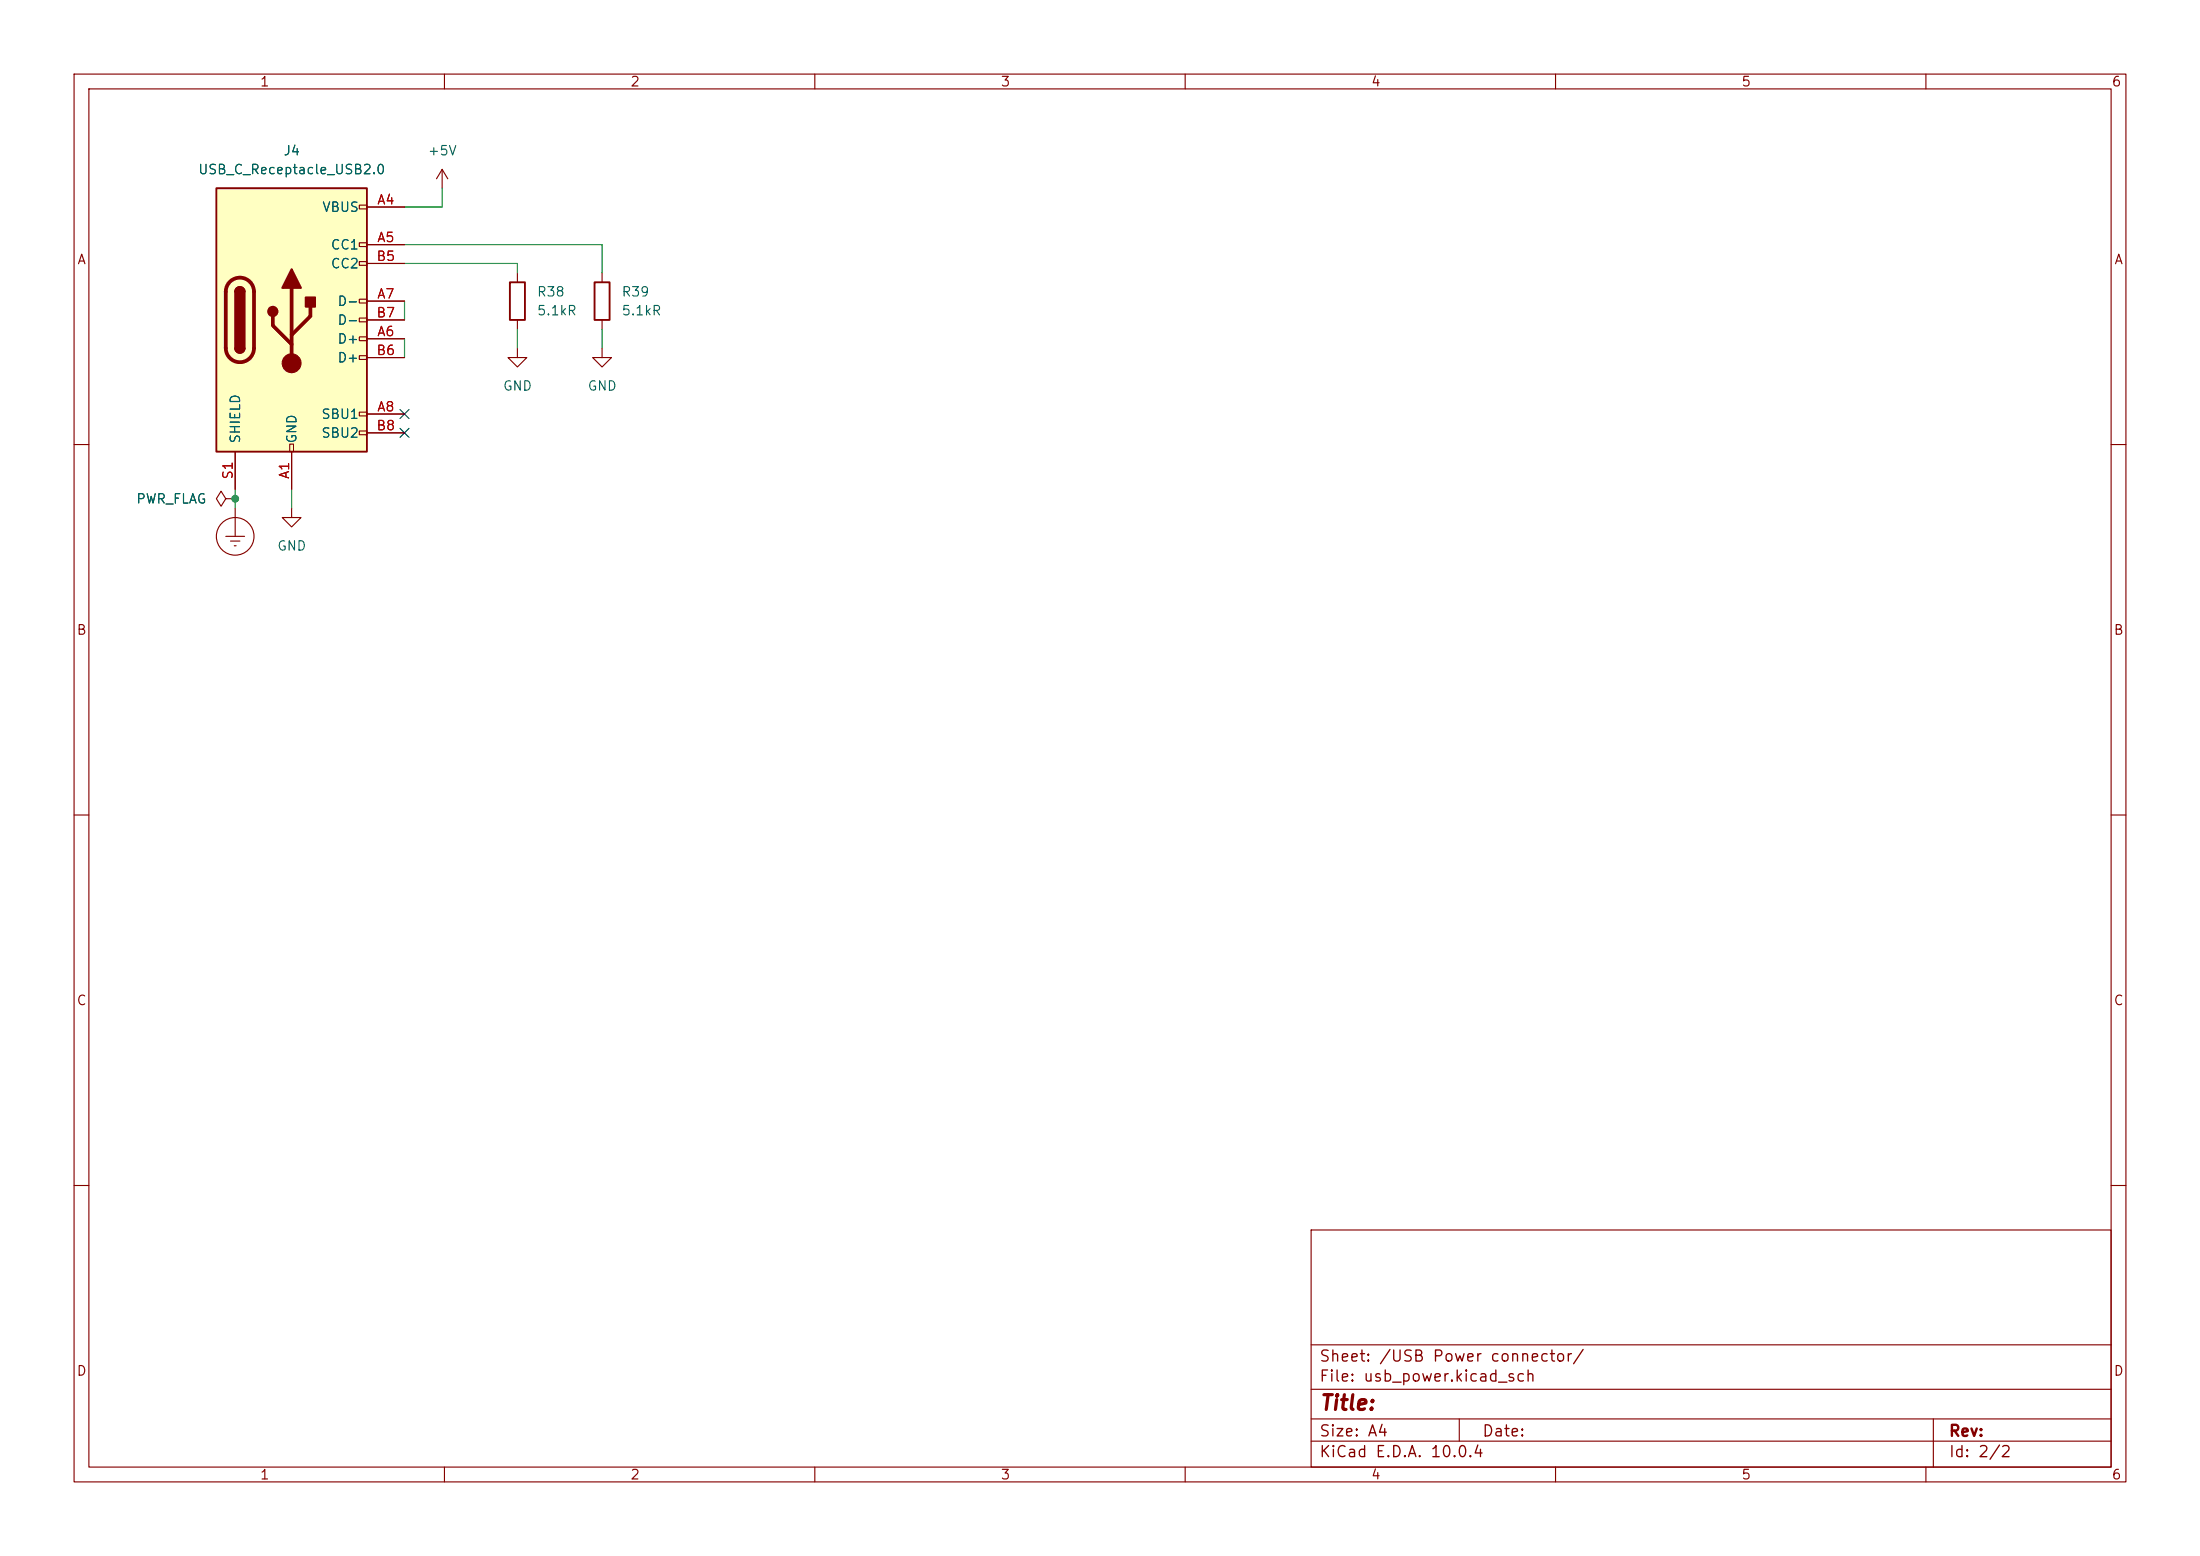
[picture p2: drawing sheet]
<svg xmlns="http://www.w3.org/2000/svg" width="297mm" height="210mm" viewBox="0 0 297 210" stroke-linecap="round" stroke-linejoin="round" font-family="sans-serif">
<g fill="none" stroke="#840000" stroke-width=".15">
<path d="M10 10h277v190h-277zM12 12h273v186h-273zM60 10v2M110 10v2M160 10v2M210 10v2M260 10v2M81.3 47v1.3h1.2l-1.2 1.2-1.3-1.2h1.3M10 60h2M285 60h2M10 110h2M285 110h2"/>
<path d="M10 160h2M177 166h108v32h-108zM285 160h2M60 198v2M110 198v2M160 198v2M177 194.5h108M177 191.5h108M177 187.5h108M177 181.5h108M197 191.5v3M210 198v2"/>
<path d="M260 198v2M261 191.5v6.5"/>
</g>
<path d="M29.2 25.4h20.3v35.6h-20.3z" fill="#ffffc2"/>
<g fill="none" stroke="#840000" stroke-width=".15">
<path d="M48.5 27.7h1v.5h-1zM48.5 32.8h1v.5h-1zM48.5 35.3h1v.5h-1zM49.5 27.9h5.1M49.5 33h5.1M49.5 35.6h5.1M59.7 22.9l-.8 1.2M59.7 22.9l.8 1.2M59.7 22.9v2.5M69.8 36.8v1.3M81.3 36.8v1.3M39.1 59.9h.5v1.1h-.5z"/>
<path d="M48.5 40.4h1v.5h-1zM48.5 42.9h1v.5h-1zM48.5 45.5h1v.5h-1zM48.5 48h1v.5h-1zM48.5 55.6h1v.5h-1zM48.5 58.2h1v.5h-1zM49.5 45.7h5.1M49.5 40.6h5.1M49.5 55.9h5.1M49.5 48.3h5.1M49.5 43.2h5.1M49.5 58.4h5.1"/>
<path d="M69.8 47v1.3h1.3l-1.3 1.2-1.2-1.2h1.2M69.8 43.2v1.3M81.3 43.2v1.3M30.5 67.3l-.7-1-.6 1 .6 1 .7-1h1.2M30.5 72.4h2.5M31.1 73h1.3M31.6 73.7h.3M31.7 67.3h.1M31.7 61v5M31.7 68.6v3.8M39.4 68.6v1.3h1.2l-1.2 1.2-1.3-1.2h1.3M39.4 61v5"/>
<circle cx="31.7" cy="72.4" r="2.54"/>
</g>
<path d="M29.2 25.4h20.3v35.6h-20.3zM31.7 39.4a.64 .64 0 0 1 .7-.7 .64 .64 0 0 1 .6 .7M68.8 38.1h2.1v5.1h-2.1zM80.3 38.1h2v5.1h-2zM31.7 47a.64 .64 0 0 0 .7 .6 .64 .64 0 0 0 .6-.6" fill="none" stroke="#840000" stroke-width=".25"/>
<path d="M31 38a1.9 1.9 0 0 1 2.1-.4 1.9 1.9 0 0 1 1.2 1.8v7.6a1.91 1.91 0 0 1-1.9 1.9 1.91 1.91 0 0 1-1.9-1.9v-7.6a1.9 1.9 0 0 1 .5-1.4zM39.4 38.9v10.1M36.8 42.7v1.2l2.6 2.6M41.9 41.4v1.3l-2.5 2.5" fill="none" stroke="#840000" stroke-width=".51"/>
<g fill="#840000" stroke="#840000" stroke-width=".25">
<path d="M31.7 39.4h1.3v7.6h-1.3z"/>
<path d="M31.9 38.9a.64 .64 0 0 1 .7-.1 .64 .64 0 0 1 .4 .6h-1.3z"/>
<path d="M31.7 47h1.3a.64 .64 0 0 1-.6 .6 .64 .64 0 0 1-.7-.6z"/>
<path d="M39.4 36.3l1.2 2.6h-2.5z"/>
<path d="M41.3 40.1h1.2v1.3h-1.2z"/>
<circle cx="36.8" cy="42" r=".63"/>
</g>
<circle cx="39.4" cy="49" r="1.27" fill="#840000" stroke="#840000" stroke-width=".15"/>
<path d="M54.6 33h26.7v3.8M54.6 35.6h15.2v1.2M59.7 25.4v2.5h-5.1M54.6 40.6v2.6M54.6 45.7v2.6M69.8 44.5v2.5M81.3 44.5v2.5M31.7 66v2.6M39.4 66v2.6" fill="none" stroke="#009600" stroke-width=".15"/>
<path d="M54 55.3l1.2 1.2M54 57.8l1.2 1.2M55.2 55.3l-1.2 1.2M55.2 57.8l-1.2 1.2" fill="none" stroke="#000084" stroke-width=".15"/>
<circle cx="31.7" cy="67.3" r=".46" fill="#009600" stroke="#009600" stroke-width=".14"/>
<text font-size="2" fill="#840000" x="178" y="190.8">Title:</text>
<g font-size="1.5" fill="#840000">
<text x="178" y="184.2">Sheet: /USB Power connector/</text>
<text x="178" y="186.9">File: usb_power.kicad_sch</text>
<text x="178" y="197.1">KiCad E.D.A. 10.0.4</text>
<text x="178" y="194.3">Size: A4</text>
<text x="200" y="194.3">Date:</text>
<text x="263" y="194.3">Rev:</text>
<text x="263" y="197.1">Id: 2/2</text>
</g>
<g font-size="1.3" fill="#840000">
<text x="35" y="12">1</text>
<text x="85" y="12">2</text>
<text x="135" y="12">3</text>
<text x="185" y="12">4</text>
<text x="235" y="12">5</text>
<text x="285" y="12">6</text>
<text x="10.3" y="36">A</text>
<text x="285.3" y="36">A</text>
<text x="10.3" y="86">B</text>
<text x="285.3" y="86">B</text>
<text x="10.3" y="136">C</text>
<text x="285.3" y="136">C</text>
<text x="10.3" y="186">D</text>
<text x="285.3" y="186">D</text>
<text x="35" y="200">1</text>
<text x="85" y="200">2</text>
<text x="135" y="200">3</text>
<text x="185" y="200">4</text>
<text x="235" y="200">5</text>
<text x="285" y="200">6</text>
</g>
<g font-size="1.3" fill="#006464">
<text x="26.7" y="23.8">USB_C_Receptacle_USB2.0</text>
<text x="38.2" y="21.3">J4</text>
<text x="57.7" y="21.3">+5V</text>
<text x="43.4" y="28.9">VBUS</text>
<text x="44.6" y="34">CC1</text>
<text x="44.6" y="36.5">CC2</text>
<text x="45.5" y="41.6">D-</text>
<text x="72.4" y="40.3">R38</text>
<text x="83.8" y="40.3">R39</text>
<text x="45.5" y="46.7">D+</text>
<text x="45.5" y="44.2">D-</text>
<text x="72.4" y="42.9">5.1kR</text>
<text x="83.8" y="42.9">5.1kR</text>
<text x="45.5" y="49.2">D+</text>
<text x="67.8" y="53">GND</text>
<text x="79.2" y="53">GND</text>
<text x="32.7" y="59.9" transform="rotate(-90 32.7 59.9)">SHIELD</text>
<text x="40.3" y="59.9" transform="rotate(-90 40.3 59.9)">GND</text>
<text x="43.3" y="56.9">SBU1</text>
<text x="43.3" y="59.4">SBU2</text>
<text x="18.3" y="68.3">PWR_FLAG</text>
<text x="37.3" y="74.6">GND</text>
</g>
<g font-size="1.3" fill="#a90000">
<text x="50.8" y="27.9">A4</text>
<text x="50.7" y="35.5">B5</text>
<text x="50.8" y="33">A5</text>
<text x="50.8" y="40.6">A7</text>
<text x="50.7" y="43.2">B7</text>
<text x="50.8" y="45.7">A6</text>
<text x="50.7" y="48.2">B6</text>
<text x="50.7" y="58.4">B8</text>
<text x="50.8" y="55.9">A8</text>
<text x="31.7" y="64.8" transform="rotate(-90 31.7 64.8)">S1</text>
<text x="39.3" y="64.8" transform="rotate(-90 39.3 64.8)">A1</text>
</g>
</svg>
